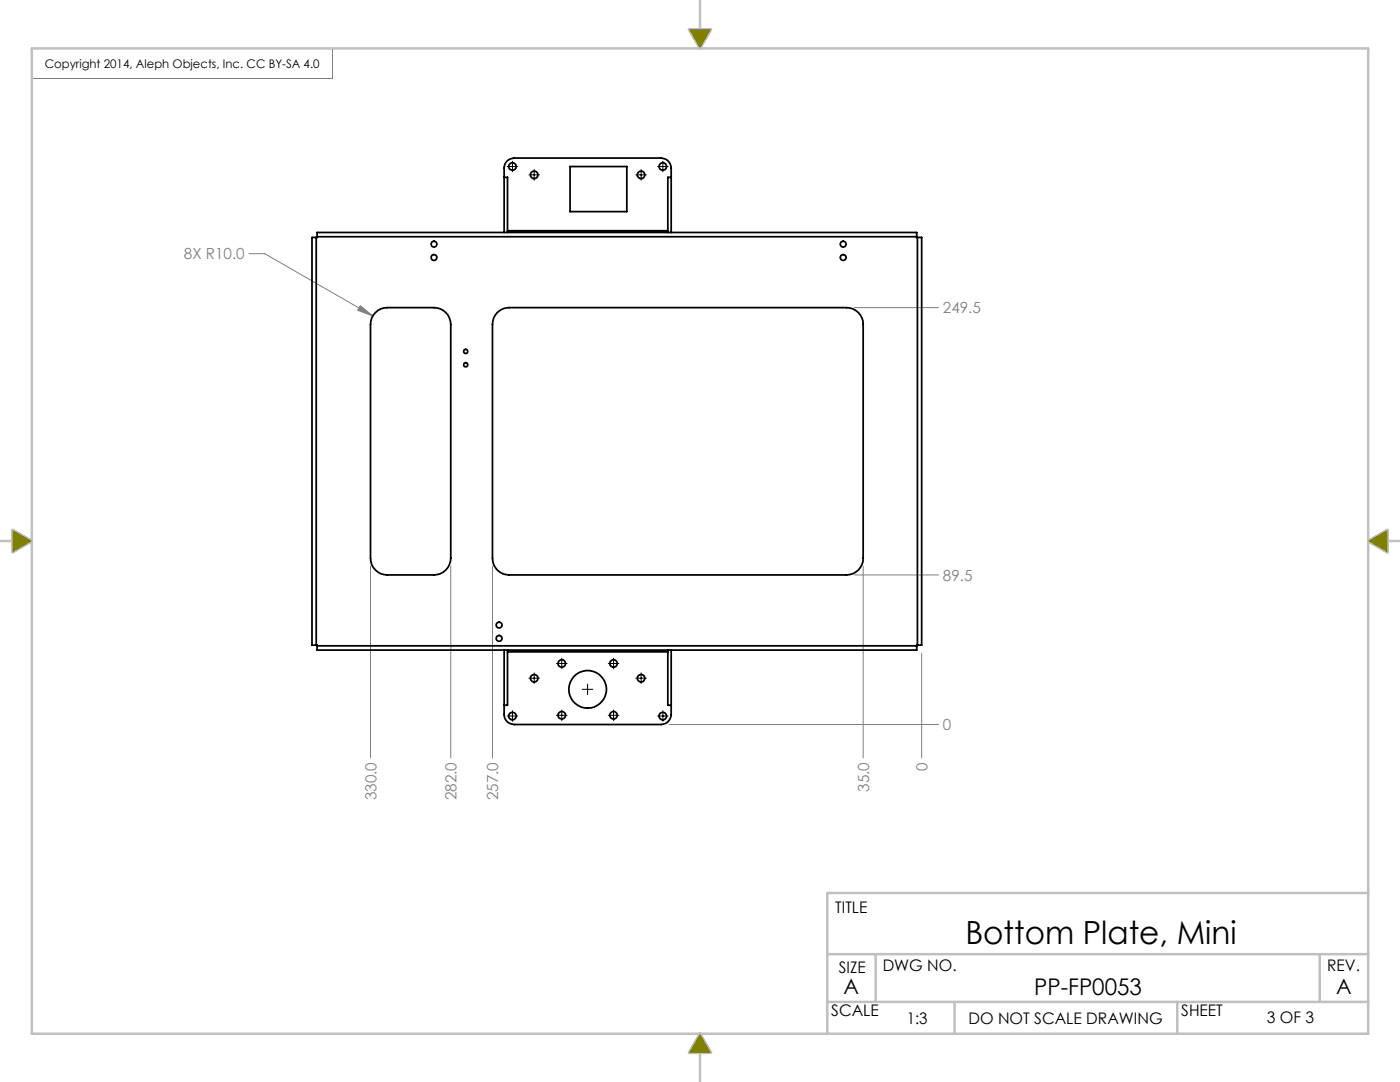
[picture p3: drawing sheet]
<svg xmlns="http://www.w3.org/2000/svg" width="279mm" height="216mm" viewBox="0 0 279 216" stroke-linecap="round" stroke-linejoin="round" font-family="sans-serif">
<path d="M66.4 9.7v6h-60.1" fill="none" stroke="#808080" stroke-width=".2"/>
<g fill="none" stroke="#c0c0c0" stroke-width=".5">
<path d="M139.7 0v5.9M6.3 9.7h266.8v196.6h-266.8zM137.5 5.9h4.4l-2.2 3.8zM0 107.9h2.5M2.5 105.8l3.8 2.1-3.8 2.3zM273.1 107.9l3.8-2.1v4.4zM276.9 107.9h2.5M273.1 178.2h-108v28.1M165.1 199.9h108M165.1 190.4h108M174.8 190.4v9.5M190.5 199.9v6.4"/>
<path d="M234.9 199.9v6.4M263.4 190.4v9.5M139.7 210.1v5.8M139.7 206.3l2.2 3.8h-4.4z"/>
</g>
<path d="M137.5 5.9l2.2 3.8 2.2-3.8zM273 108l3.9-2.2v4.4zM139.7 206.3l2.2 3.8h-4.4zM2.5 105.8l3.8 2.2-3.8 2.2z" fill-rule="evenodd" fill="#808000"/>
<path d="M49.7 50.6h3.1l21.6 12.4M71.9 61l2.5 2-3-1.1zM170.5 61.4h16.8M73.9 113v38.2M90 113v38.2M98.3 113v38.2M170.5 114.7h16.8M172.3 113v38.2M183.9 130.3v20.9M133.5 144.6h53.8" fill="none" stroke="#808080" stroke-width=".2"/>
<g fill="none" stroke="#000" stroke-width=".2">
<path d="M101.2 33.2h2.1M102.3 32.2v2.1M105.6 34.9h2.1M106.6 33.8v2.1M126.9 34.9h2.1M128 33.8v2.1M131.2 33.2h2.1M132.3 32.2v2.1M105.6 135.3h2.1M106.6 134.3v2.1M111.1 132.4h2.1M112.1 131.3v2.2"/>
<path d="M116.2 137.5h2.1M117.3 136.5v2.1M121.4 132.4h2.1M122.4 131.3v2.2M126.9 135.3h2.1M128 134.3v2.1M101.2 142.9h2.1M102.3 141.8v2.1M111.1 142.7h2.1M112.1 141.7v2.1M121.4 142.7h2.1M122.4 141.7v2.1"/>
<path d="M131.2 142.9h2.1M132.3 141.8v2.1"/>
</g>
<path d="M71.9 61l2.5 2-3-1.1z" fill="#808080"/>
<g fill="none" stroke="#000" stroke-width=".35">
<path d="M100.6 35.4h.7v11M113.8 33.2h11.3v9h-11.3zM133.9 35.4h-.6v11M63.1 47.4h-.8v81.3h.8M63.1 47.4v81.3M63.3 47.2v-.8h119.7v.8M63.3 47.2v.2h-.2M63.3 47.2h119.7M100.6 46.4v-12.9a1.99 1.99 0 0 1 2-2h29.3a2.05 2.05 0 0 1 2 2v12.9M101.3 46h32M183 47.2l.1 .2M183.1 47.4h.8v81.3h-.8"/>
<path d="M183.1 47.4v81.3M74.9 62.4a3.1 3.1 0 0 1 2.4-1h9.3a3.4 3.4 0 0 1 3.4 3.3v46.7a3.4 3.4 0 0 1-3.4 3.3h-9.3a3.4 3.4 0 0 1-3.4-3.3v-46.7a3.1 3.1 0 0 1 1-2.3zM99.2 62.4a3.3 3.3 0 0 1 2.4-1h67.3a3.3 3.3 0 0 1 3.4 3.3v46.7a3.3 3.3 0 0 1-3.4 3.3h-67.3a3.3 3.3 0 0 1-3.3-3.3v-46.7a3.3 3.3 0 0 1 .9-2.3zM63.1 128.7h.2v.2M63.3 128.9v.8h119.7v-.8M63.3 128.9h119.7M100.6 129.7v12.9a1.99 1.99 0 0 0 2 2h29.3a2.05 2.05 0 0 0 2-2v-12.9M101.3 129.7v11h-.7M101.3 130.1h32M133.3 129.7v11h.6M183.1 128.7l-.1 .2"/>
<circle cx="102.3" cy="33.2" r=".75"/>
<circle cx="106.6" cy="34.9" r=".75"/>
<circle cx="127.9" cy="34.9" r=".75"/>
<circle cx="132.3" cy="33.2" r=".75"/>
<circle cx="86.6" cy="51.4" r=".58"/>
<circle cx="86.6" cy="48.7" r=".59"/>
<circle cx="168.3" cy="51.4" r=".58"/>
<circle cx="168.3" cy="48.7" r=".59"/>
<circle cx="93" cy="70.1" r=".41"/>
<circle cx="93" cy="72.8" r=".42"/>
<circle cx="99.6" cy="124.7" r=".58"/>
<circle cx="99.6" cy="127.4" r=".59"/>
<circle cx="106.6" cy="135.3" r=".76"/>
<circle cx="112.1" cy="132.4" r=".75"/>
<circle cx="117.3" cy="137.5" r="3.7"/>
<circle cx="122.4" cy="132.4" r=".75"/>
<circle cx="127.9" cy="135.3" r=".76"/>
<circle cx="102.3" cy="142.9" r=".76"/>
<circle cx="112.1" cy="142.7" r=".75"/>
<circle cx="122.4" cy="142.7" r=".75"/>
<circle cx="132.3" cy="142.9" r=".76"/>
</g>
<text font-size="6.4" x="192.7" y="188.4">Bottom Plate, Mini</text>
<text font-size="4.6" x="206.4" y="198.5">PP-FP0053</text>
<g font-size="4.2">
<text x="168.4" y="198.4">A</text>
<text x="266.7" y="198.4">A</text>
</g>
<g font-size="3.2">
<text x="166.7" y="182.1">TITLE</text>
<text x="167.4" y="194.1">SIZE</text>
<text x="176.2" y="193.8">DWG NO.</text>
<text x="264.9" y="193.8">REV.</text>
<text x="165.9" y="202.8">SCALE</text>
<text x="235.7" y="202.8">SHEET</text>
<text x="181" y="204.4">1:3</text>
<text x="193.3" y="204.3">DO NOT SCALE DRAWING</text>
<text x="252.8" y="204">3 OF 3</text>
</g>
<g font-size="3" fill="#808080">
<text x="36.7" y="51.8">8X R10.0</text>
<text x="188.2" y="62.5">249.5</text>
<text x="188.2" y="115.9">89.5</text>
<text x="188.2" y="145.7">0</text>
<text x="185.1" y="153.8" transform="rotate(-90 185.1 153.8)">0</text>
<text x="75.1" y="159.7" transform="rotate(-90 75.1 159.7)">330.0</text>
<text x="91.1" y="159.7" transform="rotate(-90 91.1 159.7)">282.0</text>
<text x="99.4" y="159.7" transform="rotate(-90 99.4 159.7)">257.0</text>
<text x="173.4" y="158" transform="rotate(-90 173.4 158)">35.0</text>
</g>
<text font-size="2.4" x="8.9" y="13.6">Copyright 2014, Aleph Objects, Inc. CC BY-SA 4.0</text>
</svg>
